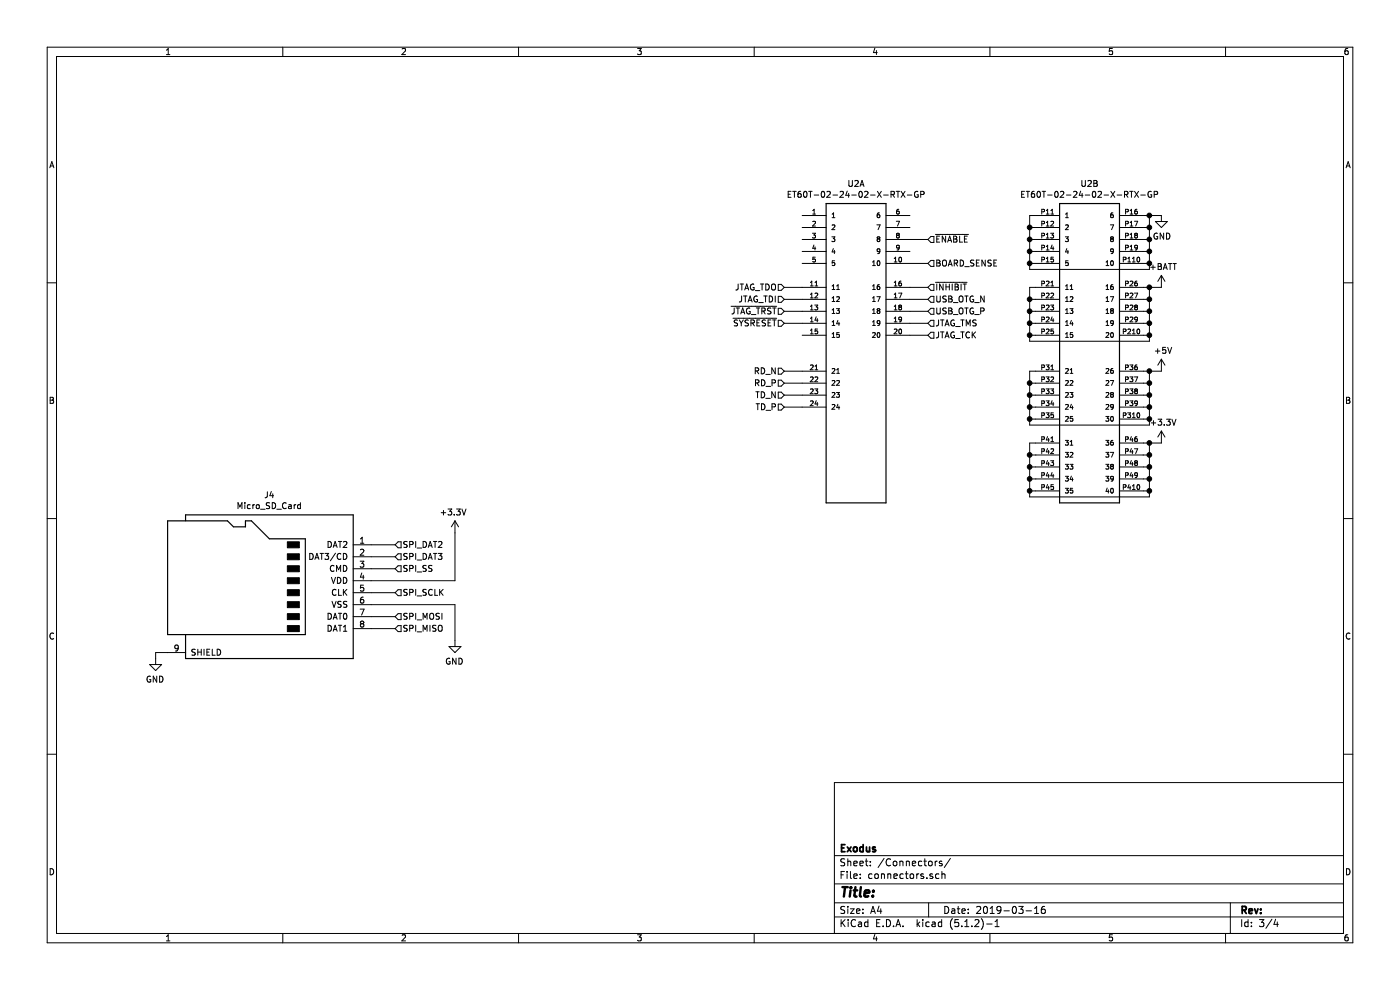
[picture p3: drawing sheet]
EESchema Schematic File Version 4
LIBS:Raptor2000-cache
EELAYER 29 0
EELAYER END
$Descr A4 11693 8268
encoding utf-8
Sheet 3 4
Title ""
Date "2019-03-16"
Rev ""
Comp "Exodus"
Comment1 ""
Comment2 ""
Comment3 ""
Comment4 ""
$EndDescr
$Comp
L Connector:Micro_SD_Card J?
U 1 1
P 2200 4850
AR Path="/5CA03CFE" Ref="J?"  Part="1" 
AR Path="/5C8128A2/5CA03CFE" Ref="J4"  Part="1" 
F 0 "J4" H 2150 5567 50  0000 C CNN
F 1 "Micro_SD_Card" H 2150 5476 50  0000 C CNN
F 2 "Connector_Card:microSD_HC_Wuerth_693072010801" H 3350 5150 50  0001 C CNN
F 3 "http://katalog.we-online.de/em/datasheet/693072010801.pdf" H 2200 4850 50  0001 C CNN
	1    2200 4850
	-1   0    0    -1  
$EndComp
$Comp
L power:GND #PWR0193
U 1 1
P 1300 5500
F 0 "#PWR0193" H 1300 5250 50  0001 C CNN
F 1 "GND" H 1305 5327 50  0000 C CNN
F 2 "" H 1300 5500 50  0001 C CNN
F 3 "" H 1300 5500 50  0001 C CNN
	1    1300 5500
	-1   0    0    -1  
$EndComp
Wire Wire Line
	1400 5450 1300 5450
Wire Wire Line
	1300 5450 1300 5500
Wire Wire Line
	3100 4850 3800 4850
Wire Wire Line
	3800 4850 3800 4450
Wire Wire Line
	3100 5050 3800 5050
Wire Wire Line
	3800 5050 3800 5350
$Comp
L power:GND #PWR0194
U 1 1
P 3800 5350
F 0 "#PWR0194" H 3800 5100 50  0001 C CNN
F 1 "GND" H 3805 5177 50  0000 C CNN
F 2 "" H 3800 5350 50  0001 C CNN
F 3 "" H 3800 5350 50  0001 C CNN
	1    3800 5350
	-1   0    0    -1  
$EndComp
$Comp
L power:+3.3V #PWR0195
U 1 1
P 3800 4450
F 0 "#PWR0195" H 3800 4300 50  0001 C CNN
F 1 "+3.3V" H 3815 4623 50  0000 C CNN
F 2 "" H 3800 4450 50  0001 C CNN
F 3 "" H 3800 4450 50  0001 C CNN
	1    3800 4450
	-1   0    0    -1  
$EndComp
Text HLabel 3300 5250 2    50   Input ~ 0
SPI_MISO
Text HLabel 3300 5150 2    50   Input ~ 0
SPI_MOSI
Text HLabel 3300 4750 2    50   Input ~ 0
SPI_SS
Text HLabel 3300 4950 2    50   Input ~ 0
SPI_SCLK
Wire Wire Line
	3300 5150 3100 5150
Wire Wire Line
	3300 5250 3100 5250
Wire Wire Line
	3300 4950 3100 4950
Wire Wire Line
	3300 4750 3100 4750
Text HLabel 3300 4650 2    50   Input ~ 0
SPI_DAT3
Text HLabel 3300 4550 2    50   Input ~ 0
SPI_DAT2
Wire Wire Line
	3100 4550 3300 4550
Wire Wire Line
	3100 4650 3300 4650
Wire Wire Line
	9550 3700 9600 3700
Wire Wire Line
	9600 3700 9600 3800
Wire Wire Line
	9600 4100 9550 4100
Wire Wire Line
	9550 4000 9600 4000
Connection ~ 9600 4000
Wire Wire Line
	9600 4000 9600 4100
Wire Wire Line
	9550 3900 9600 3900
Connection ~ 9600 3900
Wire Wire Line
	9600 3900 9600 4000
Wire Wire Line
	9550 3800 9600 3800
Connection ~ 9600 3800
Wire Wire Line
	9600 3800 9600 3900
Wire Wire Line
	9550 3100 9600 3100
Wire Wire Line
	9600 3100 9600 3200
Wire Wire Line
	9600 3500 9550 3500
Wire Wire Line
	9550 3400 9600 3400
Connection ~ 9600 3400
Wire Wire Line
	9600 3400 9600 3500
Wire Wire Line
	9550 3300 9600 3300
Connection ~ 9600 3300
Wire Wire Line
	9600 3300 9600 3400
Wire Wire Line
	9550 3200 9600 3200
Connection ~ 9600 3200
Wire Wire Line
	9600 3200 9600 3300
Wire Wire Line
	9550 2400 9600 2400
Wire Wire Line
	9600 2400 9600 2500
Wire Wire Line
	9600 2800 9550 2800
Wire Wire Line
	9550 2700 9600 2700
Connection ~ 9600 2700
Wire Wire Line
	9600 2700 9600 2800
Wire Wire Line
	9550 2600 9600 2600
Connection ~ 9600 2600
Wire Wire Line
	9600 2600 9600 2700
Wire Wire Line
	9550 2500 9600 2500
Connection ~ 9600 2500
Wire Wire Line
	9600 2500 9600 2600
Wire Wire Line
	9550 1800 9600 1800
Wire Wire Line
	9600 1800 9600 1900
Wire Wire Line
	9600 2200 9550 2200
Wire Wire Line
	9550 2100 9600 2100
Connection ~ 9600 2100
Wire Wire Line
	9600 2100 9600 2200
Wire Wire Line
	9550 2000 9600 2000
Connection ~ 9600 2000
Wire Wire Line
	9600 2000 9600 2100
Wire Wire Line
	9550 1900 9600 1900
Connection ~ 9600 1900
Wire Wire Line
	9600 1900 9600 2000
Wire Wire Line
	8650 3700 8600 3700
Wire Wire Line
	8600 3700 8600 3800
Wire Wire Line
	8600 4100 8650 4100
Wire Wire Line
	8650 4000 8600 4000
Connection ~ 8600 4000
Wire Wire Line
	8600 4000 8600 4100
Wire Wire Line
	8650 3900 8600 3900
Connection ~ 8600 3900
Wire Wire Line
	8600 3900 8600 4000
Wire Wire Line
	8650 3800 8600 3800
Connection ~ 8600 3800
Wire Wire Line
	8600 3800 8600 3900
Wire Wire Line
	8650 3100 8600 3100
Wire Wire Line
	8600 3100 8600 3200
Wire Wire Line
	8600 3500 8650 3500
Wire Wire Line
	8650 3400 8600 3400
Connection ~ 8600 3400
Wire Wire Line
	8600 3400 8600 3500
Wire Wire Line
	8650 3300 8600 3300
Connection ~ 8600 3300
Wire Wire Line
	8600 3300 8600 3400
Wire Wire Line
	8650 3200 8600 3200
Connection ~ 8600 3200
Wire Wire Line
	8600 3200 8600 3300
Wire Wire Line
	8650 2400 8600 2400
Wire Wire Line
	8600 2400 8600 2500
Wire Wire Line
	8600 2800 8650 2800
Wire Wire Line
	8650 2700 8600 2700
Connection ~ 8600 2700
Wire Wire Line
	8600 2700 8600 2800
Wire Wire Line
	8650 2600 8600 2600
Connection ~ 8600 2600
Wire Wire Line
	8600 2600 8600 2700
Wire Wire Line
	8650 2500 8600 2500
Connection ~ 8600 2500
Wire Wire Line
	8600 2500 8600 2600
Wire Wire Line
	8650 1800 8600 1800
Wire Wire Line
	8600 1800 8600 1900
Wire Wire Line
	8600 2200 8650 2200
Wire Wire Line
	8650 2100 8600 2100
Connection ~ 8600 2100
Wire Wire Line
	8600 2100 8600 2200
Wire Wire Line
	8650 2000 8600 2000
Connection ~ 8600 2000
Wire Wire Line
	8600 2000 8600 2100
Wire Wire Line
	8650 1900 8600 1900
Connection ~ 8600 1900
Wire Wire Line
	8600 1900 8600 2000
Wire Wire Line
	8600 2200 8600 2250
Wire Wire Line
	8600 2250 9600 2250
Wire Wire Line
	9600 2250 9600 2200
Connection ~ 8600 2200
Connection ~ 9600 2200
Wire Wire Line
	8600 2800 8600 2850
Wire Wire Line
	8600 2850 9600 2850
Wire Wire Line
	9600 2850 9600 2800
Connection ~ 8600 2800
Connection ~ 9600 2800
Wire Wire Line
	8600 3500 8600 3550
Wire Wire Line
	8600 3550 9600 3550
Wire Wire Line
	9600 3550 9600 3500
Connection ~ 8600 3500
Connection ~ 9600 3500
Wire Wire Line
	8600 4100 8600 4150
Wire Wire Line
	8600 4150 9600 4150
Wire Wire Line
	9600 4150 9600 4100
Connection ~ 8600 4100
Connection ~ 9600 4100
$Comp
L power:GND #PWR0112
U 1 1
P 9700 1800
F 0 "#PWR0112" H 9700 1550 50  0001 C CNN
F 1 "GND" H 9705 1627 50  0000 C CNN
F 2 "" H 9700 1800 50  0001 C CNN
F 3 "" H 9700 1800 50  0001 C CNN
	1    9700 1800
	1    0    0    -1  
$EndComp
Wire Wire Line
	9600 1800 9700 1800
Connection ~ 9600 1800
$Comp
L power:+BATT #PWR0113
U 1 1
P 9700 2400
F 0 "#PWR0113" H 9700 2250 50  0001 C CNN
F 1 "+BATT" H 9715 2573 50  0000 C CNN
F 2 "" H 9700 2400 50  0001 C CNN
F 3 "" H 9700 2400 50  0001 C CNN
	1    9700 2400
	1    0    0    -1  
$EndComp
Wire Wire Line
	9600 2400 9700 2400
Connection ~ 9600 2400
$Comp
L power:+5V #PWR0114
U 1 1
P 9700 3100
F 0 "#PWR0114" H 9700 2950 50  0001 C CNN
F 1 "+5V" H 9715 3273 50  0000 C CNN
F 2 "" H 9700 3100 50  0001 C CNN
F 3 "" H 9700 3100 50  0001 C CNN
	1    9700 3100
	1    0    0    -1  
$EndComp
Wire Wire Line
	9600 3100 9700 3100
Connection ~ 9600 3100
$Comp
L power:+3.3V #PWR0115
U 1 1
P 9700 3700
F 0 "#PWR0115" H 9700 3550 50  0001 C CNN
F 1 "+3.3V" H 9715 3873 50  0000 C CNN
F 2 "" H 9700 3700 50  0001 C CNN
F 3 "" H 9700 3700 50  0001 C CNN
	1    9700 3700
	1    0    0    -1  
$EndComp
Wire Wire Line
	9600 3700 9700 3700
Connection ~ 9600 3700
Wire Wire Line
	7600 2500 7750 2500
Wire Wire Line
	7600 2600 7750 2600
Wire Wire Line
	6700 3100 6550 3100
Wire Wire Line
	7600 2800 7750 2800
Wire Wire Line
	7600 2700 7750 2700
Wire Wire Line
	6700 3200 6550 3200
Wire Wire Line
	6700 3300 6550 3300
Wire Wire Line
	7600 2000 7750 2000
Wire Wire Line
	7600 2200 7750 2200
Wire Wire Line
	6700 2400 6550 2400
Wire Wire Line
	7600 2400 7750 2400
Text HLabel 7750 2500 2    50   Input ~ 0
USB_OTG_N
Text HLabel 7750 2600 2    50   Input ~ 0
USB_OTG_P
Text HLabel 7750 2700 2    50   Input ~ 0
JTAG_TMS
Text HLabel 6550 2500 0    50   Input ~ 0
JTAG_TDI
Text HLabel 6550 2400 0    50   Input ~ 0
JTAG_TDO
Text HLabel 7750 2800 2    50   Input ~ 0
JTAG_TCK
Text HLabel 6550 2600 0    50   Input ~ 0
~JTAG_TRST
Text HLabel 7750 2000 2    50   Input ~ 0
~ENABLE
Text HLabel 7750 2200 2    50   Input ~ 0
BOARD_SENSE
Text HLabel 6550 2700 0    50   Input ~ 0
~SYSRESET
Text HLabel 7750 2400 2    50   Input ~ 0
~INHIBIT
$Comp
L Exodus_Connectors:ET60T-02-24-02-X-RTX-GP U2
U 1 1
P 6700 1800
F 0 "U2" H 7150 2067 50  0000 C CNN
F 1 "ET60T-02-24-02-X-RTX-GP" H 7150 1976 50  0000 C CNN
F 2 "ET60T-02-24-02-X-RTX-GP" H 6700 1800 50  0001 L BNN
F 3 "" H 6700 1800 50  0001 L BNN
F 4 "ET60T-02-24-02-L-RT1-GP" H 6700 1800 50  0001 L BNN "Field4"
F 5 "7.24 USD" H 6700 1800 50  0001 L BNN "Field5"
F 6 "Unavailable" H 6700 1800 50  0001 L BNN "Field6"
F 7 "None" H 6700 1800 50  0001 L BNN "Field7"
F 8 "Et60t Right Angle Plug Power Ass" H 6700 1800 50  0001 L BNN "Field8"
	1    6700 1800
	1    0    0    -1  
$EndComp
$Comp
L Exodus_Connectors:ET60T-02-24-02-X-RTX-GP U2
U 2 1
P 8650 1800
F 0 "U2" H 9100 2067 50  0000 C CNN
F 1 "ET60T-02-24-02-X-RTX-GP" H 9100 1976 50  0000 C CNN
F 2 "ET60T-02-24-02-X-RTX-GP" H 8650 1800 50  0001 L BNN
F 3 "" H 8650 1800 50  0001 L BNN
F 4 "ET60T-02-24-02-L-RT1-GP" H 8650 1800 50  0001 L BNN "Field4"
F 5 "7.24 USD" H 8650 1800 50  0001 L BNN "Field5"
F 6 "Unavailable" H 8650 1800 50  0001 L BNN "Field6"
F 7 "None" H 8650 1800 50  0001 L BNN "Field7"
F 8 "Et60t Right Angle Plug Power Ass" H 8650 1800 50  0001 L BNN "Field8"
	2    8650 1800
	1    0    0    -1  
$EndComp
Text HLabel 6550 3100 0    50   Input ~ 0
RD_N
Text HLabel 6550 3200 0    50   Input ~ 0
RD_P
Text HLabel 6550 3300 0    50   Input ~ 0
TD_N
Text HLabel 6550 3400 0    50   Input ~ 0
TD_P
Wire Wire Line
	6700 3400 6550 3400
Wire Wire Line
	6700 2500 6550 2500
Wire Wire Line
	6550 2600 6700 2600
Wire Wire Line
	6550 2700 6700 2700
$EndSCHEMATC
